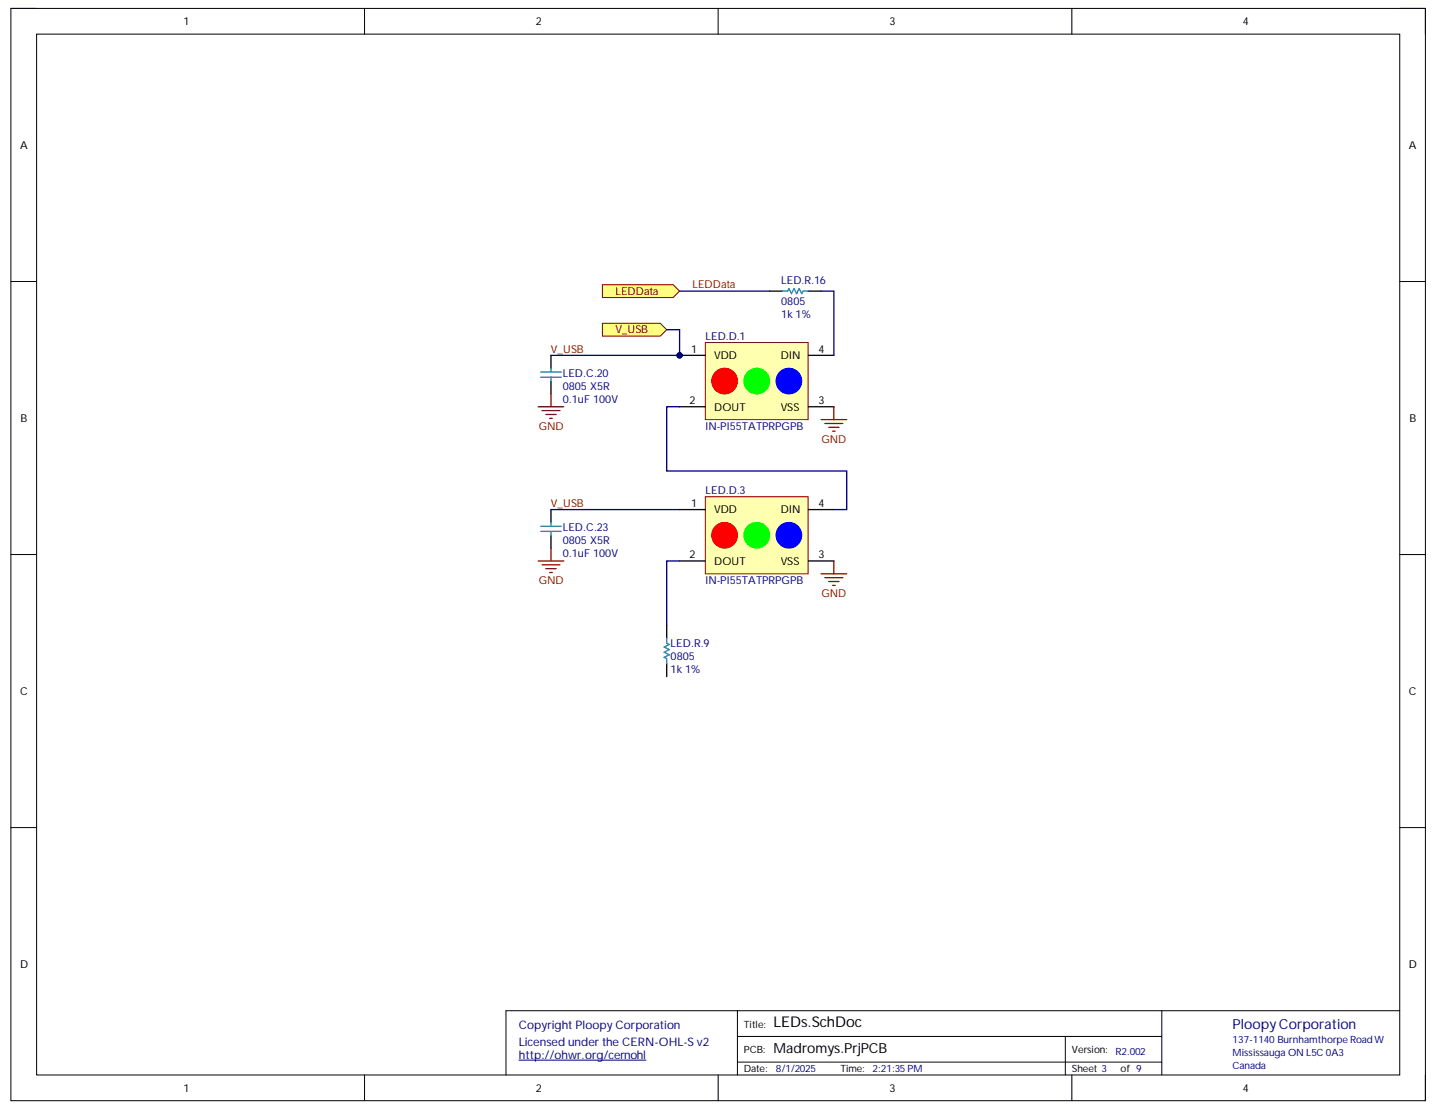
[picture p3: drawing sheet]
<svg xmlns="http://www.w3.org/2000/svg" width="279mm" height="216mm" viewBox="0 0 279 216" stroke-linecap="round" stroke-linejoin="round" font-family="sans-serif">
<path d="M2.1 1.6h275v212.5h-275z" fill="none" stroke="#000" stroke-width=".19"/>
<path d="M7.1 6.6h265.1v202.5h-265.1z" fill-rule="evenodd" fill="#fff"/>
<g fill="none" stroke="#000" stroke-width=".19">
<path d="M2.1 1.6h5M7.1 6.6h265.1v202.5h-265.1zM70.9 1.6v5M139.6 1.6v5M208.4 1.6v5M272.2 1.6h4.9v5M2.1 54.8h5M272.2 54.8h4.9M2.1 107.9h5M272.2 107.9h4.9M2.1 161h5M272.2 161h4.9"/>
<path d="M143.4 196.6v12.5M225.9 196.6v12.5M272.2 196.6h-173.8v12.5M70.9 209.1v5M139.6 209.1v5M143.4 201.6h82.5M143.4 206.6h82.5M207.1 201.6v7.5M208.4 209.1v5M277.1 209.1v5"/>
</g>
<path d="M100.9 206.2h24.7" fill="none" stroke="#000080" stroke-width=".19"/>
<circle cx="132.1" cy="69.1" r=".5" fill="#000080"/>
<circle cx="132.1" cy="69.1" r=".5" fill="none" stroke="#000080" stroke-width=".19"/>
<path d="M137.1 66.6h20v15h-20z" fill-rule="evenodd" fill="#ffffb0"/>
<path d="M137.1 66.6h20v15h-20z" fill="none" stroke="#800000" stroke-width=".19"/>
<path d="M132.1 79.1h5M132.1 69.1h5M157.1 69.1h5" fill="none" stroke="#000" stroke-width=".25"/>
<circle cx="132.1" cy="69.1" r=".5" fill="#000080"/>
<circle cx="132.1" cy="69.1" r=".5" fill="none" stroke="#000080" stroke-width=".19"/>
<path d="M157.1 79.1h5" fill="none" stroke="#000" stroke-width=".25"/>
<circle cx="140.9" cy="74.1" r="2.5" fill="#f00"/>
<circle cx="140.9" cy="74.1" r="2.5" fill="none" stroke="#f00" stroke-width=".19"/>
<circle cx="147.1" cy="74.1" r="2.5" fill="#0f0"/>
<circle cx="147.1" cy="74.1" r="2.5" fill="none" stroke="#0f0" stroke-width=".19"/>
<circle cx="153.4" cy="74.1" r="2.5" fill="#00f"/>
<circle cx="153.4" cy="74.1" r="2.5" fill="none" stroke="#00f" stroke-width=".19"/>
<path d="M137.1 96.6h20v15h-20z" fill-rule="evenodd" fill="#ffffb0"/>
<path d="M137.1 96.6h20v15h-20z" fill="none" stroke="#800000" stroke-width=".19"/>
<path d="M132.1 99.1h5M157.1 99.1h5M132.1 109.1h5M157.1 109.1h5" fill="none" stroke="#000" stroke-width=".25"/>
<circle cx="140.9" cy="104.1" r="2.5" fill="#f00"/>
<circle cx="140.9" cy="104.1" r="2.5" fill="none" stroke="#f00" stroke-width=".19"/>
<circle cx="147.1" cy="104.1" r="2.5" fill="#0f0"/>
<circle cx="147.1" cy="104.1" r="2.5" fill="none" stroke="#0f0" stroke-width=".19"/>
<circle cx="153.4" cy="104.1" r="2.5" fill="#00f"/>
<circle cx="153.4" cy="104.1" r="2.5" fill="none" stroke="#00f" stroke-width=".19"/>
<g fill="none" stroke="#800000" stroke-width=".25">
<path d="M104.6 79.1h5M105.4 79.9h3.5M107.1 76.6v2.5M162.1 79.1v2.5M106.1 80.6h2M106.9 81.4h.5M159.6 81.6h5M160.4 82.4h3.5M161.1 83.1h2M161.9 83.9h.5M104.6 109.1h5M105.4 109.9h3.5"/>
<path d="M106.1 110.6h2M106.9 111.4h.5M107.1 106.6v2.5M159.6 111.6h5M160.4 112.4h3.5M161.1 113.1h2M161.9 113.9h.5M162.1 109.1v2.5"/>
</g>
<path d="M149.6 56.6h2.5M157.1 56.6h2.5M107.1 69.1v2.5M107.1 74.1v2.5M107.1 99.1v2.5M107.1 104.1v2.5" fill="none" stroke="#000" stroke-width=".25"/>
<path d="M152.1 56.6h1l.3-.5 .5 1 .5-1 .5 1 .5-1 .5 1 .2-.5h1M105.1 73.4h4M105.1 72.4h4M107.1 71.6v.8M107.1 73.4v.7M105.1 103.4h4M105.1 102.4h4M107.1 101.6v.8M107.1 103.4v.7" fill="none" stroke="#009cca" stroke-width=".25"/>
<path d="M117.1 55.4h13.8l1.2 1.2-1.2 1.3h-13.8z" fill-rule="evenodd" fill="#ffff80"/>
<path d="M117.1 55.4h13.8l1.2 1.2-1.2 1.3h-13.8z" fill="none" stroke="#800000" stroke-width=".19"/>
<path d="M117.1 62.9h11.3l1.2 1.2-1.2 1.3h-11.3z" fill-rule="evenodd" fill="#ffff80"/>
<path d="M117.1 62.9h11.3l1.2 1.2-1.2 1.3h-11.3z" fill="none" stroke="#800000" stroke-width=".19"/>
<path d="M129.6 121.6v2.5M129.6 129.1v2.5" fill="none" stroke="#000" stroke-width=".25"/>
<path d="M129.6 124.1v1l.5 .3-1 .5 1 .5-1 .5 1 .5-1 .5 .5 .2v1" fill="none" stroke="#009cca" stroke-width=".25"/>
<path d="M129.6 64.1h2.5v5h-25M107.1 99.1h25" fill="none" stroke="#000080" stroke-width=".25"/>
<circle cx="132.1" cy="69.1" r=".5" fill="#000080"/>
<circle cx="132.1" cy="69.1" r=".5" fill="none" stroke="#000080" stroke-width=".19"/>
<path d="M132.1 56.6h17.5M159.6 56.6h2.5v12.5M132.1 79.1h-2.5v12.5h35v7.5h-2.5M132.1 109.1h-2.5v12.5" fill="none" stroke="#000080" stroke-width=".25"/>
<text font-size="2.9" x="150.4" y="199.8">LEDs.SchDoc</text>
<text font-size="2.7" fill="#000080" x="239.6" y="200">PloopyCorporation</text>
<text font-size="2.7" x="150.4" y="204.8">Madromys.PrjPCB</text>
<g font-size="2.3" fill="#000080">
<text x="100.9" y="200.2">Copyright Ploopy Corporation</text>
<text x="100.9" y="203.4">Licensed under the CERN-OHL-S v2</text>
<text x="100.9" y="206">http://ohwr.org/cernohl</text>
</g>
<g font-size="2.1">
<text x="35.7" y="4.8">1</text>
<text x="104.2" y="4.8">2</text>
<text x="173" y="4.8">3</text>
<text x="241.7" y="4.8">4</text>
<text x="3.9" y="28.9">A</text>
<text x="273.9" y="28.9">A</text>
<text x="134.4" y="68.6">1</text>
<text x="138.9" y="69.9">VDD</text>
<text x="151.8" y="69.9">DIN</text>
<text x="159.2" y="68.6">4</text>
<text x="4" y="82.1">B</text>
<text x="134" y="78.6">2</text>
<text x="138.9" y="79.9">DOUT</text>
<text x="151.8" y="79.9">VSS</text>
<text x="159.2" y="78.6">3</text>
<text x="274.1" y="82.1">B</text>
<text x="134.4" y="98.5">1</text>
<text x="138.9" y="99.8">VDD</text>
<text x="151.8" y="99.8">DIN</text>
<text x="159.2" y="98.5">4</text>
<text x="134" y="108.6">2</text>
<text x="138.9" y="109.8">DOUT</text>
<text x="151.8" y="109.8">VSS</text>
<text x="159.2" y="108.6">3</text>
<text x="3.9" y="135.2">C</text>
<text x="273.9" y="135.2">C</text>
<text x="3.9" y="188.2">D</text>
<text x="273.9" y="188.2">D</text>
<text x="35.7" y="212.3">1</text>
<text x="104.2" y="212.3">2</text>
<text x="173" y="212.3">3</text>
<text x="241.7" y="212.3">4</text>
</g>
<g font-size="2.1" fill="#800000">
<text x="119.6" y="57.4">LEDData</text>
<text x="134.6" y="56.1">LEDData</text>
<text x="119.6" y="64.8">V_USB</text>
<text x="107.1" y="68.6">V_USB</text>
<text x="104.8" y="83.6">GND</text>
<text x="159.8" y="86.1">GND</text>
<text x="107.1" y="98.5">V_USB</text>
<text x="104.8" y="113.6">GND</text>
<text x="159.8" y="116.1">GND</text>
</g>
<g font-size="2.1" fill="#000080">
<text x="151.9" y="55.3">LED.R.16</text>
<text x="151.9" y="59.3">0805</text>
<text x="151.9" y="61.8">1k 1%</text>
<text x="137.2" y="66.1">LED.D.1</text>
<text x="109.4" y="73.3">LED.C.20</text>
<text x="109.4" y="75.8">0805 X5R</text>
<text x="109.4" y="78.3">0.1uF 100V</text>
<text x="137.2" y="83.6">IN-PI55TATPRPGPB</text>
<text x="137.2" y="96.1">LED.D.3</text>
<text x="109.4" y="103.4">LED.C.23</text>
<text x="109.4" y="105.8">0805 X5R</text>
<text x="109.4" y="108.4">0.1uF 100V</text>
<text x="137.2" y="113.6">IN-PI55TATPRPGPB</text>
<text x="130.4" y="125.8">LED.R.9</text>
<text x="130.4" y="130.9">1k 1%</text>
<text x="130.4" y="128.3">0805</text>
</g>
<g font-size="1.9">
<text x="144.6" y="199.9">Title:</text>
<text x="144.6" y="208.6">Date:</text>
<text x="144.6" y="204.9">PCB:</text>
<text x="163.4" y="208.6">Time:</text>
<text x="208.4" y="204.9">Version:</text>
<text x="208.4" y="208.6">Sheet 3</text>
<text x="217.9" y="208.6">of 9</text>
</g>
<g font-size="1.9" fill="#000080">
<text x="239.6" y="202.8">137-1140 Burnhamthorpe Road W</text>
<text x="150.9" y="208.6">8/1/2025</text>
<text x="169.7" y="208.6">2:21:35 PM</text>
<text x="216.9" y="205.1">R2.002</text>
<text x="239.6" y="205.4">Mississauga ON L5C 0A3</text>
<text x="239.6" y="207.8">Canada</text>
</g>
</svg>
